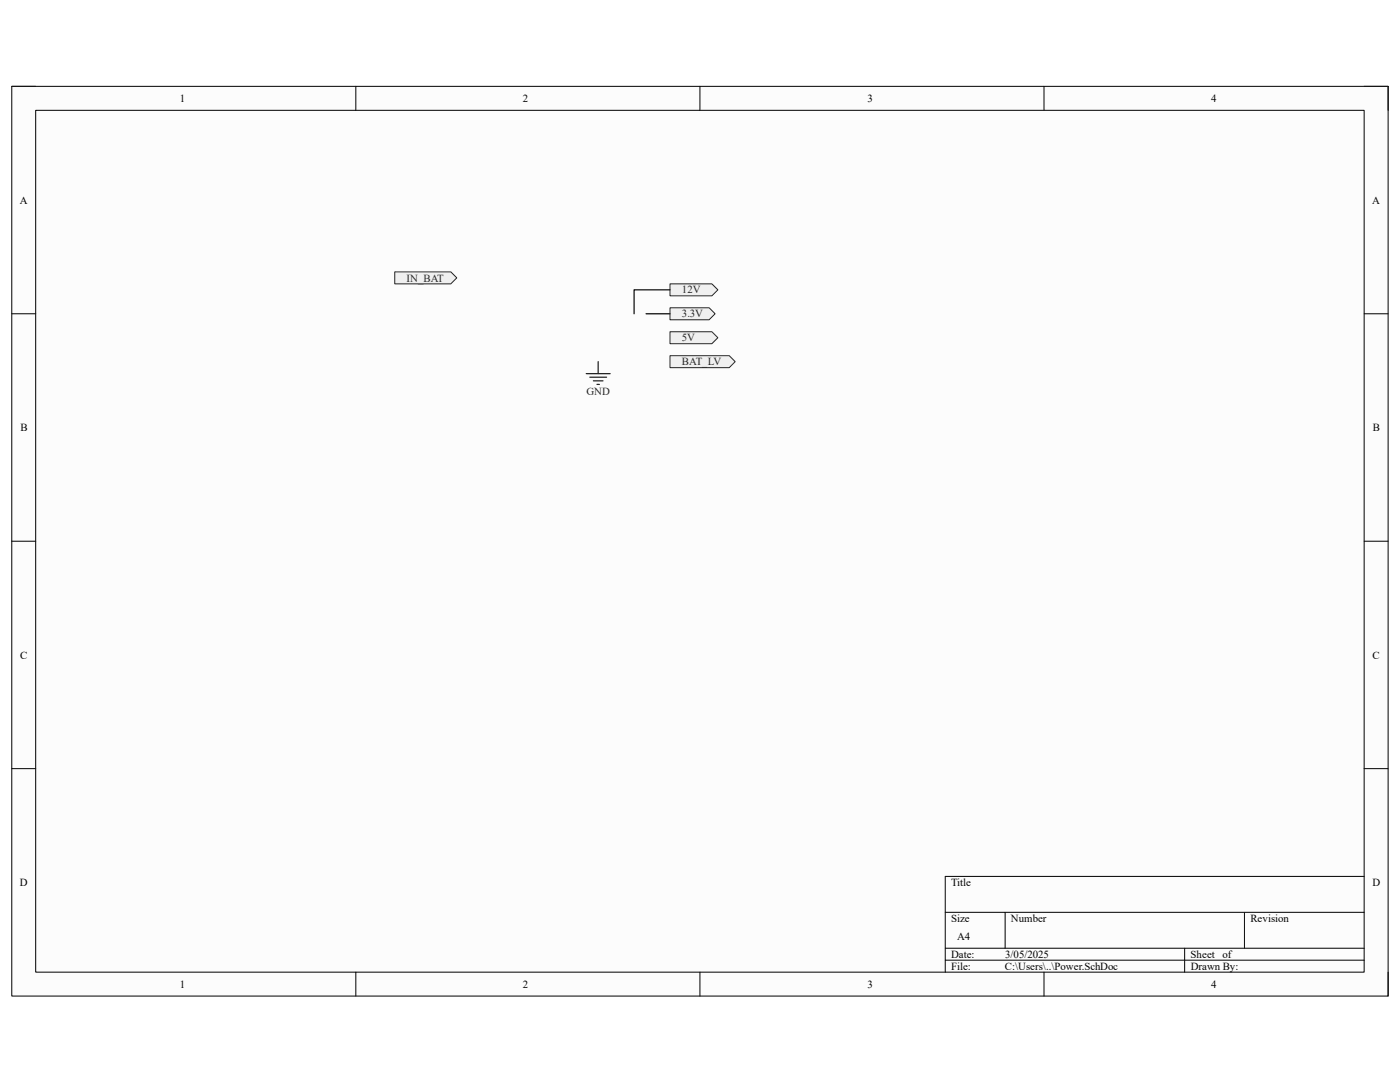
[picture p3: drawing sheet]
<svg xmlns="http://www.w3.org/2000/svg" width="279mm" height="216mm" viewBox="0 0 279 216" stroke-linecap="round" stroke-linejoin="round" font-family="sans-serif">
<path d="M2.3 17.2h274.7v181.6h-274.7z" fill-rule="evenodd" fill="#fcfcfc"/>
<path d="M2.3 17.2h274.7v181.6h-274.7z" fill="none" stroke="#000" stroke-width=".2"/>
<path d="M7.1 22h265.1v172h-265.1z" fill-rule="evenodd" fill="#fcfcfc"/>
<g fill="none" stroke="#000" stroke-width=".2">
<path d="M2.3 17.2h4.8M71 17.2v4.8M139.7 17.2v4.8M208.4 17.2v4.8M272.2 17.2h4.8v4.8M7.1 22h265.1v172h-265.1zM2.3 62.6h4.8M272.2 62.6h4.8M2.3 108h4.8M272.2 108h4.8M2.3 153.4h4.8M272.2 153.4h4.8"/>
<path d="M272.2 174.9h-83.6v19.1M71 194v4.8M139.7 194v4.8M188.6 182h83.6M188.6 189.2h83.6M188.6 191.6h83.6M200.6 182v7.2M208.4 194v4.8M236.4 189.2v4.8M248.4 182v7.2M277 194v4.8"/>
</g>
<path d="M133.7 56.6h8.4l1.2 1.2-1.2 1.2h-8.4z" fill-rule="evenodd" fill="#f0f0f0"/>
<path d="M133.7 56.6h8.4l1.2 1.2-1.2 1.2h-8.4z" fill="none" stroke="#262626" stroke-width=".2"/>
<path d="M133.7 61.4h7.8l1.2 1.2-1.2 1.2h-7.8z" fill-rule="evenodd" fill="#f0f0f0"/>
<path d="M133.7 61.4h7.8l1.2 1.2-1.2 1.2h-7.8z" fill="none" stroke="#262626" stroke-width=".2"/>
<path d="M117 74.6h4.8M117.7 75.3h3.4M118.4 76h1.9M119.1 76.7h.5M119.4 72.2v2.4" fill="none" stroke="#262626" stroke-width=".25"/>
<path d="M133.7 66.2h8.4l1.2 1.2-1.2 1.2h-8.4z" fill-rule="evenodd" fill="#f0f0f0"/>
<path d="M133.7 66.2h8.4l1.2 1.2-1.2 1.2h-8.4z" fill="none" stroke="#262626" stroke-width=".2"/>
<path d="M133.7 71h11.8l1.2 1.2-1.2 1.2h-11.8z" fill-rule="evenodd" fill="#f0f0f0"/>
<path d="M133.7 71h11.8l1.2 1.2-1.2 1.2h-11.8z" fill="none" stroke="#262626" stroke-width=".2"/>
<path d="M78.8 54.3h11.2l1.2 1.1-1.2 1.2h-11.2z" fill-rule="evenodd" fill="#f0f0f0"/>
<path d="M78.8 54.3h11.2l1.2 1.1-1.2 1.2h-11.2z" fill="none" stroke="#262626" stroke-width=".2"/>
<path d="M133.7 57.8h-7.2v4.8M128.9 62.6h4.8" fill="none" stroke="#0e0e0e" stroke-width=".25"/>
<g font-size="2.2">
<text x="35.9" y="20.4">1</text>
<text x="104.4" y="20.4">2</text>
<text x="173.1" y="20.4">3</text>
<text x="241.7" y="20.4">4</text>
<text x="3.9" y="40.6">A</text>
<text x="273.9" y="40.6">A</text>
<text x="4.1" y="86">B</text>
<text x="274" y="86">B</text>
<text x="4" y="131.4">C</text>
<text x="273.9" y="131.4">C</text>
<text x="4" y="176.8">D</text>
<text x="189.8" y="176.8">Title</text>
<text x="273.9" y="176.8">D</text>
<text x="189.8" y="184">Size</text>
<text x="201.8" y="184">Number</text>
<text x="249.6" y="184">Revision</text>
<text x="189.8" y="191.1">Date:</text>
<text x="191" y="187.5">A4</text>
<text x="200.6" y="191.1">3/05/2025</text>
<text x="237.6" y="191.1">Sheet</text>
<text x="244" y="191.1">of</text>
<text x="35.9" y="197.1">1</text>
<text x="104.4" y="197.1">2</text>
<text x="173.1" y="197.1">3</text>
<text x="189.8" y="193.5">File:</text>
<text x="200.6" y="193.5">C:\Users\..\Power.SchDoc</text>
<text x="237.6" y="193.5">Drawn By:</text>
<text x="241.7" y="197.1">4</text>
</g>
<g font-size="2.2" fill="#262626">
<text x="81.2" y="56.2">IN_BAT</text>
<text x="136.1" y="58.5">12V</text>
<text x="136.1" y="63.3">3.3V</text>
<text x="136.1" y="68.1">5V</text>
<text x="136.1" y="72.9">BAT_LV</text>
<text x="117.1" y="78.9">GND</text>
</g>
</svg>
